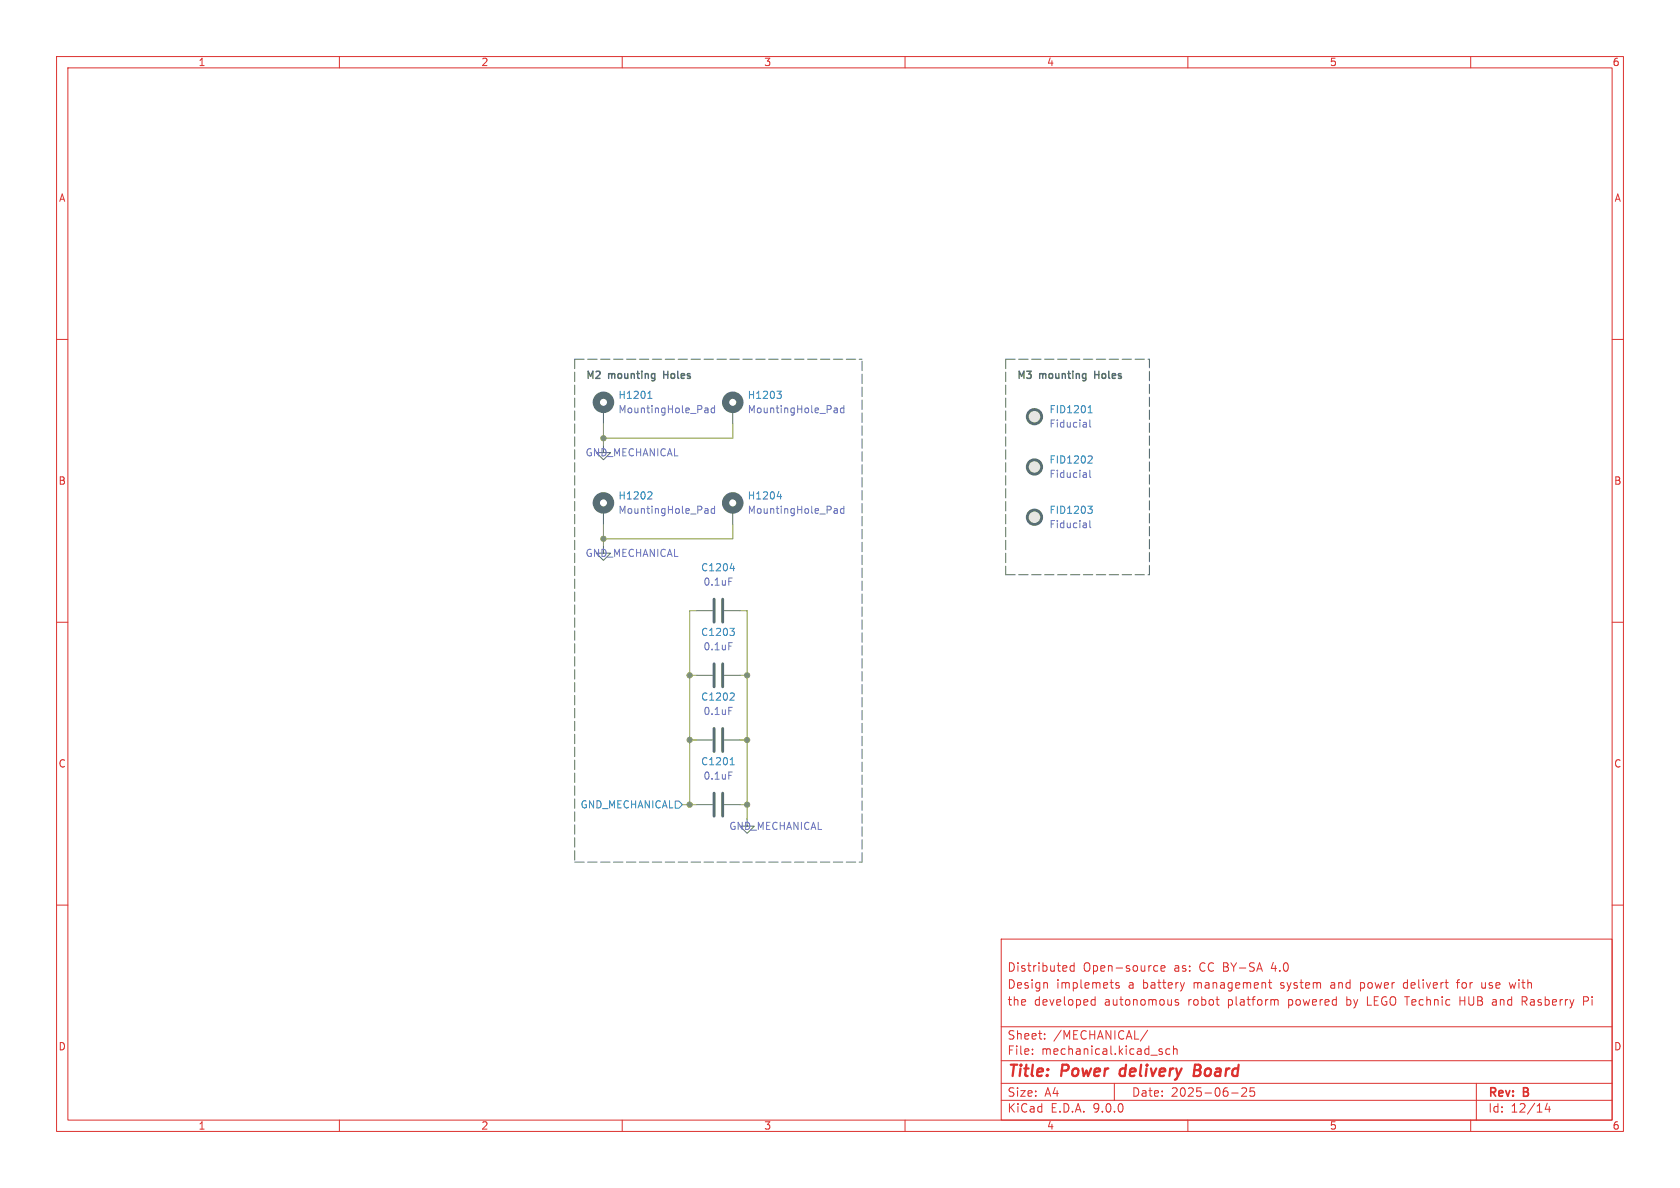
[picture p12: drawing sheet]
<svg xmlns="http://www.w3.org/2000/svg" width="297mm" height="210mm" viewBox="0 0 297 210" stroke-linecap="round" stroke-linejoin="round" font-family="sans-serif">
<g fill="none" stroke="#dc322f" stroke-width=".18">
<path d="M10 10h277v190h-277zM12 12h273v186h-273zM60 10v2M110 10v2M160 10v2M210 10v2M260 10v2M10 60h2M285 60h2M10 110h2M285 110h2M10 160h2"/>
<path d="M177 166h108v32h-108zM185 173.7l.2 .2v.8M188.5 170.8l.1 .3-.7 .1M189.9 170.2v1.5M189.9 170.8l-.4-.1-.3 .3v.4l.1 .2h.6M193 177.6h.6M193 176.8h.6M193.6 176.2v1.5M197.8 173.8l-.3-.1-.3 .2 .1 .2 .5 .2v.3h-.6M204.1 171.6h.6M204.1 170.8h.6M205.2 171.2l.8-.1-.1-.3-.4-.1-.3 .2 .1 .7h.6"/>
<path d="M208.3 176.8l-.3-.1-.3 .2 .1 .2 .5 .2v.3h-.6M209.4 173.7l-.4 1M224.2 173.7h.6M224.5 173.2v1.3l.3 .2M225.4 176.8h.5l.1 .9M240.5 173.7v1.5M240.5 174.6l.2 .1M240.7 173.7l-.2 .1M241.7 176.2v1.5h.8M248.4 173.7l-.3 .3v.4l.3 .3M257.5 173.7h.5M258 173.2l-.3 .2v1.3"/>
<path d="M258.1 176.2v1.5M258.1 176.9h.9M262 173.7v.9h.5M264 177.7h.4M264 176.7l.5 .1M264 177.1h.4M266.8 173.7l.3 1 .3-.7 .3 .7M269.5 177l.5 .7M269.9 176.3l-.2-.1h-.6v1.5M269.9 176.8l-.2 .2h-.6M280 177l.7-.1 .1-.2-.1-.4-.2-.1h-.5v1.5M285 160h2"/>
<path d="M60 198v2M110 198v2M160 198v2M177 194.5h108M177 191.5h108M177 187.5h108M177 181.5h108M182.5 186.3v.1M182.5 185.5v.1M184.7 183.6v.1M184.7 182.8v.1M197 191.5v3"/>
<path d="M202.9 182.1l-1.3 2M205.1 185.9l.4 .1v.2l-.2 .2h-.3M205.1 185.4l.4 .1M206.8 185.5l-.4-.1-.3 .3v.4l.1 .2h.6M207.5 185.5l.2-.1 .3 .1 .1 .9M207.5 184.9v1.5M210 198v2M217.7 193.2h1.2M219.5 192.4l.6-.1 .2 .1 .1 .3-.9 1.1h.9M221.7 192.3h-.7v.7l.2-.1h.5l.1 .3-.1 .5-.2 .1-.5-.1M260 198v2M261 191.5v6.5"/>
<path d="M273.5 195l-.3 1.1h.9M273.9 195.6v1"/>
</g>
<path d="M198.1 189.1l-.2 .7 .4 .4M211.1 189.2h.7M211.8 189.2l.3 .1M211.9 188.2h-.6l-.3 2 1-.1M212 189.1l-.2 .1" fill="none" stroke="#dc322f" stroke-width=".4"/>
<g fill="none" stroke="#586e75" stroke-width="1.3">
<circle cx="106.7" cy="71.1" r="1.27"/>
<circle cx="129.5" cy="71.1" r="1.27"/>
<circle cx="106.7" cy="88.9" r="1.27"/>
<circle cx="129.5" cy="88.9" r="1.27"/>
</g>
<g fill="none" stroke="#586e75" stroke-width=".18">
<path d="M106.7 78.7v1.3h1.2l-1.2 1.3-1.3-1.3h1.3M106.7 72.4v2.5M129.5 72.4v2.5M106.7 96.5v1.3h1.2l-1.2 1.3-1.3-1.3h1.3M106.7 90.2v2.5M129.5 90.2v2.5M123.2 119.4h2.8M123.2 108h2.8M128 119.4h2.8M128 108h2.8M123.2 130.8h2.8M128 130.8h2.8"/>
<path d="M123.2 142.2h2.8M128 142.2h2.8M132.1 144.8v1.3h1.2l-1.2 1.2-1.3-1.2h1.3"/>
</g>
<g fill="none" stroke="#268bd2" stroke-width=".18">
<path d="M114.5 70.4h.8M114.7 69.5l.2-.3v1.2M137.3 69.2h.8l-.4 .4 .4 .2v.4l-.2 .2h-.4M192.4 73h.7M192.4 72.1l.3-.4v1.3M114.7 86.9l.4 .1 .2 .3-.8 .9h.8M137.4 87.8h.8M138 87.4v.8M192.3 89.5h.8l-.4 .5 .3 .1 .1 .4-.3 .2h-.3M192.5 80.6h.5l.1 .4-.8 .9h.8M129 111.1h.8l-.4 .5M129.1 100.5h.8"/>
<path d="M129.6 111.6l.2 .2v.3l-.2 .2M129.7 100.1v.8M129.1 135.2h.7M129.2 134.2l.2-.3v1.3M129.6 122.5l.2 .2v.3l-.8 .8h.8"/>
</g>
<g fill="none" stroke="#6c71c4" stroke-width=".18">
<path d="M124.8 72.1l.3 .1 .1 .8M125.2 72.9l-.4 .1M125.2 72.4l-.4 .1M126.3 72.2l-.3-.1-.3 .3 .1 .5h.5M126.3 71.7v1.3M147.6 72.1l.4 .1v.8M148 72.9l-.4 .1M148 72.4l-.4 .1M149.2 72.2l-.4-.1-.2 .3 .1 .5h.5M149.2 71.7v1.3M192 74.7l.1 .8M192.1 75.4l-.2 .1"/>
<path d="M192.1 75h-.2M192.7 74.2v1.1l.1 .2M124.8 89.9l.3 .1 .1 .7M125.2 90.7h-.4M125.2 90.2l-.4 .1M126.3 89.5v1.2M126.3 90l-.3-.1-.3 .2 .1 .6h.5M147.6 89.9l.4 .1v.7M148 90.7h-.4M148 90.2l-.4 .1M149.2 90l-.4-.1-.2 .2 .1 .6h.5M149.2 89.5v1.2"/>
<path d="M192 83.6l.1 .8M192 92.5l.1 .8M192.1 93.2l-.2 .1M192.1 92.7l-.2 .1M192.1 84.3l-.2 .1M192.1 83.9h-.2M192.7 83.1v1.1l.1 .2M192.7 92v1.1l.1 .2M128.8 113.6h.6M128.8 102.2h.6M128.8 125h.6M128.8 136.5h.6"/>
</g>
<g fill="none" stroke="#586e75" stroke-width=".51">
<path d="M126.2 105.9v4.1M126.2 117.3v4.1M127.8 105.9v4.1M127.8 117.3v4.1M126.2 128.8v4M127.8 128.8v4M126.2 140.2v4.1M127.8 140.2v4.1"/>
<circle cx="182.9" cy="73.7" r="1.27"/>
<circle cx="182.9" cy="82.5" r="1.27"/>
<circle cx="182.9" cy="91.4" r="1.27"/>
</g>
<g fill="#eee8d5" stroke="#eee8d5" stroke-width=".18">
<circle cx="182.9" cy="73.7" r="1.27"/>
<circle cx="182.9" cy="91.4" r="1.27"/>
<circle cx="182.9" cy="82.5" r="1.27"/>
</g>
<path d="M119.4 141.6h.6l.6 .6-.6 .7h-.6z" fill="none" stroke="#2aa198" stroke-width=".18"/>
<path d="M101.6 63.5h50.8M101.6 63.5v88.9M177.8 63.5h25.4M177.8 63.5v38.1M177.8 101.6h25.4M203.2 101.6v-38.1M101.6 152.4h50.8M152.4 152.4v-88.9" fill="none" stroke="#586e75" stroke-width=".18" stroke-dasharray="1.7 .6"/>
<path d="M106.7 74.9v3.8M129.5 74.9v2.6h-22.8M106.7 92.7v3.8M129.5 92.7v2.6h-22.8M121.9 119.4h1.3M123.2 108h-1.3v34.2M130.8 108h1.3v36.8M130.8 119.4h1.3M121.9 130.8h1.3M130.8 130.8h1.3M120.6 142.2h2.6M130.8 142.2h1.3" fill="none" stroke="#859900" stroke-width=".18"/>
<path d="M117.3 65.6v1.3M117.3 66.2h.8M193.5 66.2h.8M193.5 65.6v1.3" fill="none" stroke="#586e75" stroke-width=".25"/>
<g fill="#859900" stroke="#859900" stroke-width=".18">
<circle cx="106.7" cy="77.5" r=".46"/>
<circle cx="132.1" cy="142.2" r=".46"/>
<circle cx="121.9" cy="142.2" r=".46"/>
<circle cx="132.1" cy="130.8" r=".46"/>
<circle cx="121.9" cy="119.4" r=".46"/>
<circle cx="121.9" cy="130.8" r=".46"/>
<circle cx="132.1" cy="119.4" r=".46"/>
<circle cx="106.7" cy="95.3" r=".46"/>
</g>
<g font-size="2.8" fill="#dc322f">
<text x="178" y="190.9">Title:</text>
<text x="187.7" y="190.9">Power</text>
<text x="198.8" y="190.9">delivery</text>
<text x="212.7" y="190.9">Board</text>
</g>
<g font-size="2.1" fill="#dc322f">
<text x="178" y="172">Distributed</text>
<text x="191.4" y="172">Open-source</text>
<text x="207.6" y="172">as:</text>
<text x="212.2" y="172">CC BY-SA</text>
<text x="225.1" y="172">4.0</text>
<text x="178" y="178">the</text>
<text x="178" y="175">Design</text>
<text x="182.8" y="178">developed</text>
<text x="186.7" y="175">implemets</text>
<text x="195.3" y="178">autonomous</text>
<text x="199.5" y="175">a</text>
<text x="202.2" y="175">battery</text>
<text x="210.2" y="178">robot</text>
<text x="211.3" y="175">management</text>
<text x="217.3" y="178">platform</text>
<text x="226.8" y="175">system</text>
<text x="228.1" y="178">powered</text>
<text x="235.8" y="175">and</text>
<text x="238.6" y="178">by</text>
<text x="241.2" y="175">power</text>
<text x="242.4" y="178">LEGO Technic</text>
<text x="249" y="175">delivert</text>
<text x="258.6" y="175">for</text>
<text x="259.1" y="178">HUB</text>
<text x="263.1" y="175">use</text>
<text x="265" y="178">and</text>
<text x="268.2" y="175">with</text>
<text x="270.4" y="178">Rasberry</text>
<text x="281.4" y="178">Pi</text>
<text x="178" y="184">Sheet:</text>
<text x="186.2" y="184">/MECHANICAL/</text>
<text x="178" y="186.7">File:</text>
<text x="184.1" y="186.7">mechanical.kicad_sch</text>
<text x="178" y="196.9">KiCad</text>
<text x="178" y="194.1">Size:</text>
<text x="184.7" y="194.1">A4</text>
<text x="185.7" y="196.9">E.D.A.</text>
<text x="193.3" y="196.9">9.0.0</text>
<text x="200" y="194.1">Date:</text>
<text x="207" y="194.1">2025-06-25</text>
<text x="263" y="194.3">Rev:</text>
<text x="263" y="196.9">Id:</text>
<text x="267.1" y="196.9">12/14</text>
<text x="269.4" y="194.3">B</text>
</g>
<g font-size="1.8" fill="#dc322f">
<text x="35" y="11.9">1</text>
<text x="85" y="11.9">2</text>
<text x="135" y="11.9">3</text>
<text x="185" y="11.9">4</text>
<text x="235" y="11.9">5</text>
<text x="285" y="11.9">6</text>
<text x="10.3" y="35.9">A</text>
<text x="285.3" y="35.9">A</text>
<text x="10.3" y="85.9">B</text>
<text x="285.3" y="85.9">B</text>
<text x="10.3" y="135.9">C</text>
<text x="285.3" y="135.9">C</text>
<text x="10.3" y="185.9">D</text>
<text x="285.3" y="185.9">D</text>
<text x="35" y="199.9">1</text>
<text x="85" y="199.9">2</text>
<text x="135" y="199.9">3</text>
<text x="185" y="199.9">4</text>
<text x="235" y="199.9">5</text>
<text x="285" y="199.9">6</text>
</g>
<g font-size="1.8" fill="#586e75">
<text x="103.5" y="67.1">M2</text>
<text x="107.6" y="67.1">mounting</text>
<text x="117.9" y="67.1">Holes</text>
<text x="179.7" y="67.1">M3</text>
<text x="183.8" y="67.1">mounting</text>
<text x="194.1" y="67.1">Holes</text>
</g>
<g font-size="1.8" fill="#268bd2">
<text x="109.2" y="70.7">H1201</text>
<text x="132.1" y="70.7">H1203</text>
<text x="185.4" y="73.3">FID1201</text>
<text x="185.4" y="82.1">FID1202</text>
<text x="109.2" y="88.5">H1202</text>
<text x="132.1" y="88.5">H1204</text>
<text x="185.4" y="91">FID1203</text>
<text x="123.8" y="101.2">C1204</text>
<text x="123.8" y="112.6">C1203</text>
<text x="123.8" y="124.1">C1202</text>
<text x="123.8" y="135.5">C1201</text>
</g>
<g font-size="1.8" fill="#6c71c4">
<text x="109.2" y="73.3">MountingHole_Pad</text>
<text x="132.1" y="73.3">MountingHole_Pad</text>
<text x="185.4" y="75.8">Fiducial</text>
<text x="103.4" y="80.9">GND_MECHANICAL</text>
<text x="185.4" y="84.7">Fiducial</text>
<text x="109.2" y="91">MountingHole_Pad</text>
<text x="132.1" y="91">MountingHole_Pad</text>
<text x="185.4" y="93.6">Fiducial</text>
<text x="103.4" y="98.7">GND_MECHANICAL</text>
<text x="124.3" y="103.7">0.1uF</text>
<text x="124.3" y="115.2">0.1uF</text>
<text x="124.3" y="126.6">0.1uF</text>
<text x="124.3" y="138">0.1uF</text>
<text x="128.8" y="146.9">GND_MECHANICAL</text>
</g>
<text font-size="1.8" fill="#2aa198" x="102.5" y="143.1">GND_MECHANICAL</text>
</svg>
